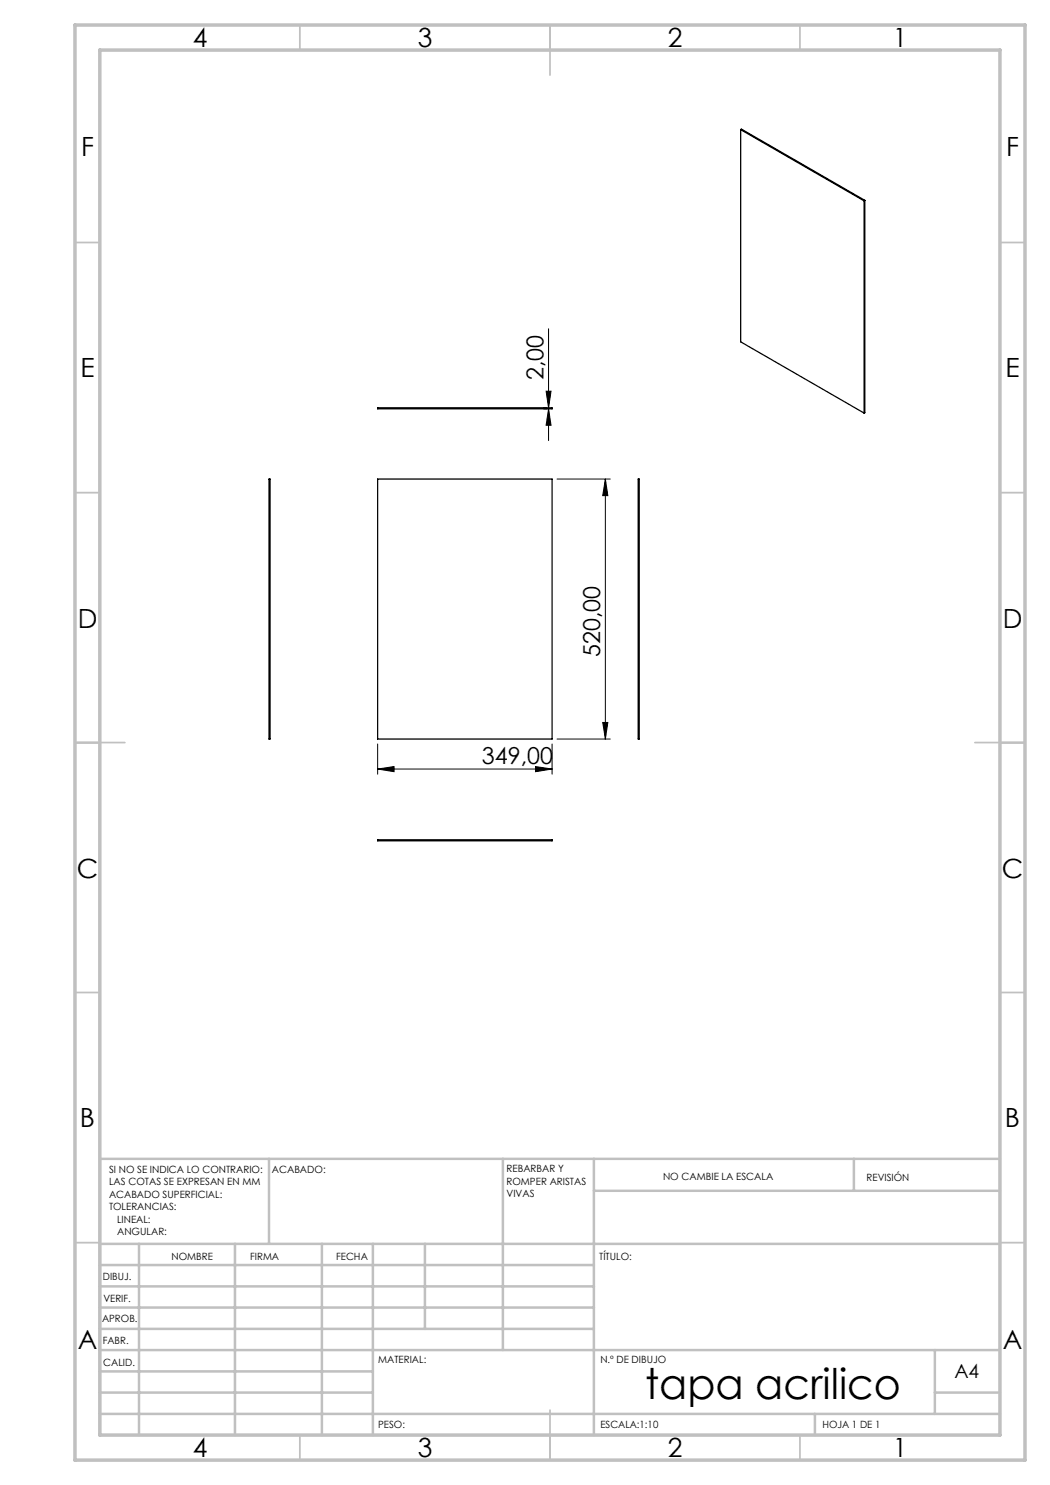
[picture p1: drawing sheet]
<svg xmlns="http://www.w3.org/2000/svg" width="210mm" height="297mm" viewBox="0 0 210 297" stroke-linecap="round" stroke-linejoin="round" font-family="sans-serif">
<g fill="none" stroke="#000" stroke-width=".2">
<path d="M109.2 78.2h1l-.5 3.4zM109.7 65.8v22.3M108.7 81.8h.7M108.7 81.6h.7M109.7 81.8l.5 3.3h-1zM111.4 95.8h10.7M121.1 95.8v52M121.1 95.8l.5 3.3h-1.1zM75.5 153.8l3.3-.5v1zM75.5 148.8v6M75.5 153.8h34.9M107.1 153.3l3.3 .5-3.3 .5z"/>
<path d="M110.4 148.8v6M111.4 147.8h10.7M120.5 144.5h1.1l-.5 3.3z"/>
</g>
<g fill="none" stroke="#c0c0c0" stroke-width=".35">
<path d="M60 5v5M110 5v10M160 5v5M15 48.5h5M200 48.5h5M15 98.5h5M200 98.5h5M15 148.5h10M195 148.5h10M15 198.5h5M200 198.5h5M15 248.5h5"/>
<path d="M200 248.5h5M60 287v5M110 282v10M160 287v5"/>
</g>
<g fill="none" stroke="#c0c0c0" stroke-width=".5">
<path d="M53.8 231.8v17M100.6 231.8v38.2M118.8 231.8v55.2M118.8 238.2h81.2M170.8 231.8v6.4M200 231.8h-180v55.2M20 248.8h180M20 257.3h98.8M20 253h98.8M27.8 248.8v38.2M47 248.8v38.2M64.4 248.8v38.2"/>
<path d="M74.6 248.8v38.2M85 248.8v17M20 265.8h98.8M20 261.5h98.8M20 278.5h54.6M20 274.3h54.6M20 270h180M187 278.5h13M187 270v12.8M20 282.8h180M163 282.8v4.2"/>
</g>
<path d="M15 5h190v287h-190zM20 10h180v277h-180z" fill="none" stroke="#c0c0c0" stroke-width=".7"/>
<g fill="#000">
<path d="M75.5 153.8l3.3-.5v1zM107.1 153.3l3.3 .5-3.3 .5z"/>
<path d="M120.5 144.5h1.1l-.5 3.3zM121.1 95.8l.5 3.3h-1.1zM109.7 81.8l.5 3.3h-1zM109.2 78.2h1l-.5 3.4z"/>
</g>
<path d="M148.1 25.9v42.5l24.7 14.2M148.1 25.9l24.7 14.3M148.1 25.9l.2-.1 24.7 14.3M172.8 40.2v42.4M173 40.1l-.2 .1M173 40.1v42.4l-.2 .1M53.8 95.8h.2v52h-.2zM75.5 95.8h34.9v52h-34.9zM75.5 81.6h34.9v.2h-34.9zM127.6 95.8h.2v52h-.2zM75.5 168h34.9v.2h-34.9z" fill="none" stroke="#000" stroke-width=".25"/>
<text font-size="8.5" x="129" y="279.7">tapa acrilico</text>
<g font-size="5.3">
<text x="38.5" y="9.5">4</text>
<text x="83.5" y="9.5">3</text>
<text x="133.6" y="9.5">2</text>
<text x="178.6" y="9.5">1</text>
<text x="16.2" y="31.3">F</text>
<text x="201.2" y="31.3">F</text>
<text x="16.1" y="75.5">E</text>
<text x="201.1" y="75.5">E</text>
<text x="15.5" y="125.5">D</text>
<text x="200.5" y="125.5">D</text>
<text x="15.4" y="175.5">C</text>
<text x="200.4" y="175.5">C</text>
<text x="16" y="225.5">B</text>
<text x="201" y="225.5">B</text>
<text x="15.5" y="269.8">A</text>
<text x="200.5" y="269.8">A</text>
<text x="38.5" y="291.5">4</text>
<text x="83.5" y="291.5">3</text>
<text x="133.6" y="291.5">2</text>
<text x="178.6" y="291.5">1</text>
</g>
<g font-size="4.7">
<text x="108.7" y="76.1" transform="rotate(-90 108.7 76.1)">2,00</text>
<text x="120.1" y="131.4" transform="rotate(-90 120.1 131.4)">520,00</text>
<text x="96.4" y="152.8">349,00</text>
</g>
<text font-size="3.9" x="190.9" y="275.5">A4</text>
<g font-size="2">
<text x="21.8" y="234.6">SI NO SE INDICA LO CONTRARIO:</text>
<text x="21.8" y="237.1">LAS COTAS SE EXPRESAN EN MM</text>
<text x="21.8" y="239.6">ACABADO SUPERFICIAL:</text>
<text x="54.4" y="234.6">ACABADO:</text>
<text x="101.3" y="234.5">REBARBAR Y</text>
<text x="101.3" y="237">ROMPER ARISTAS</text>
<text x="101.3" y="239.5">VIVAS</text>
<text x="132.6" y="236">NO CAMBIE LA ESCALA</text>
<text x="173.3" y="236.2">REVISIÓN</text>
<text x="21.8" y="242.1">TOLERANCIAS:</text>
<text x="23.4" y="244.6">LINEAL:</text>
<text x="23.4" y="247.1">ANGULAR:</text>
<text x="34.3" y="252">NOMBRE</text>
<text x="50" y="251.9">FIRMA</text>
<text x="67.2" y="251.9">FECHA</text>
<text x="119.9" y="251.9">TÍTULO:</text>
<text x="20.6" y="256.1">DIBUJ.</text>
<text x="20.7" y="260.3">VERIF.</text>
<text x="20.4" y="264.4">APROB.</text>
<text x="20.5" y="268.8">FABR.</text>
<text x="20.7" y="273.1">CALID.</text>
<text x="75.6" y="272.5">MATERIAL:</text>
<text x="120.1" y="272.5">N.º DE DIBUJO</text>
<text x="75.6" y="285.5">PESO:</text>
<text x="120.1" y="285.6">ESCALA:1:10</text>
<text x="164.5" y="285.6">HOJA 1 DE 1</text>
</g>
</svg>
